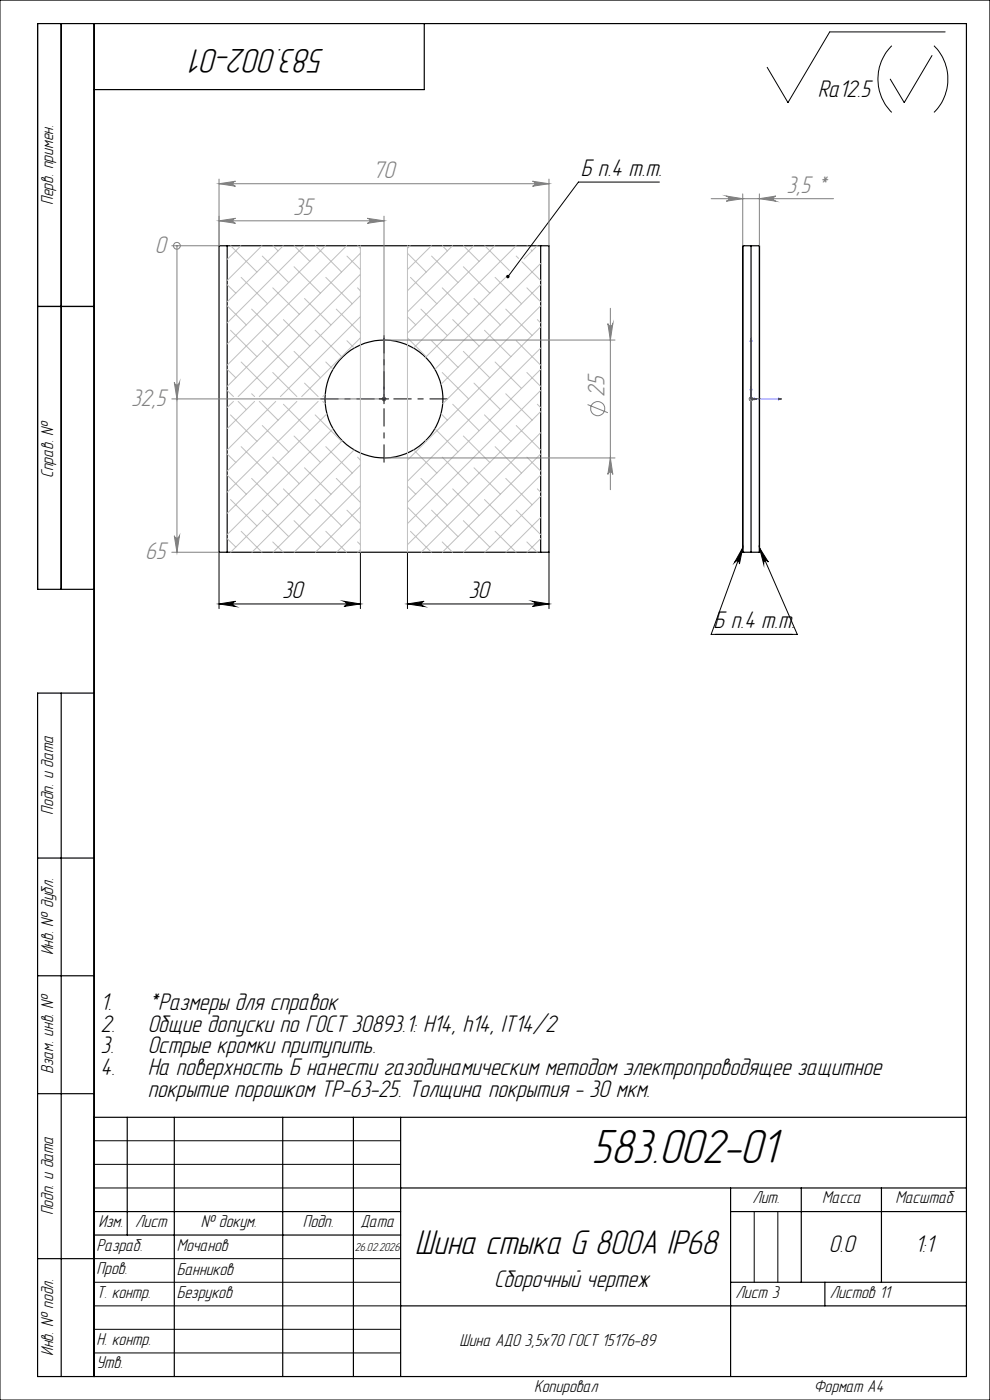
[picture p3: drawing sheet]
<svg xmlns="http://www.w3.org/2000/svg" width="210mm" height="297mm" viewBox="0 0 210 297" stroke-linecap="round" stroke-linejoin="round" font-family="sans-serif">
<g fill="none" stroke="#000" stroke-width=".25">
<path d="M13 5v120M20 5v287M90 5v14h-70M48.2 52.1h-1.7v65.1h1.7M48.2 52.1v65.1M48.2 52.1h66.5M114.7 52.1h1.8v65.1h-1.8M114.7 52.1v65.1M157.6 52.1h1.7M157.6 52.1h.1M157.6 52.1v65.1M159.3 52.1h1.8"/>
<path d="M159.3 52.1v65.1M161.1 52.1v65.1M8 65h12M48.2 117.2h66.5M157.6 117.2h1.7M157.6 117.2h.1M159.3 117.2h1.8M20 125h-12v-120h197v287h-197v-145h12M13 147v145M8 182h12M8 207h12M8 232h12"/>
<path d="M20 237h185M27 237v25M37 237v55M60 237v55M75 237v55M85 237v55M20 257h65M85 252h120M155 252v40M155 257h50M170 252v20M187 252v20"/>
<path d="M8 267h12M20 262h65M85 277h120M155 272h50M175 272v5"/>
<circle cx="81.4" cy="84.7" r="12.5"/>
</g>
<g fill="none" stroke="#808080" stroke-width=".21">
<path d="M46.5 39l3.5-.6a.53 .53 0 0 0-.6 .6 .53 .53 0 0 0 .6 .5zM46.5 38v14.1M46.5 39h70M113 38.4l3.5 .6-3.5 .5a.53 .53 0 0 0 .5-.5 .53 .53 0 0 0-.5-.6zM116.5 38v14.1M36.4 52.1h10M37.5 52.1h.1M37.5 52.1v65.1M46.5 46.8l3.5-.5a.53 .53 0 0 0-.6 .5 .53 .53 0 0 0 .6 .6zM46.5 46.8h35M77.9 46.3l3.6 .5-3.6 .6a.53 .53 0 0 0 .6-.6 .53 .53 0 0 0-.6-.5zM81.5 45.9v39.3"/>
<path d="M150.8 42.2h26M154.1 41.6l3.5 .6-3.5 .5a.55 .55 0 0 0 .5-.6 .55 .55 0 0 0-.5-.5zM157.6 41.1v11M161.1 42.2l3.5-.6a.55 .55 0 0 0-.5 .5 .55 .55 0 0 0 .5 .6zM161.1 41.1v11M81.5 72.1h49M128.9 68.6a.53 .53 0 0 0 .6 .6 .53 .53 0 0 0 .5-.6l-.5 3.5zM129.5 65.4v38.5M36.4 84.6h45.6M37 81.1a.55 .55 0 0 0 .5 .6 .55 .55 0 0 0 .6-.6l-.6 3.5zM81.1 84.3l.7 .7M81.5 97.2h49"/>
<path d="M81.8 84.3l-.7 .7M124.6 85.8l4.3 1.8M129.5 97.2l.5 3.4a.53 .53 0 0 0-.5-.5 .53 .53 0 0 0-.6 .5zM158.8 84.6h1M159 84.3l.7 .7M159.3 84.1v1.1M159.7 84.3l-.7 .7M36.4 117.2h10M37 113.7a.55 .55 0 0 0 .5 .5 .55 .55 0 0 0 .6-.5l-.6 3.5z"/>
<circle cx="37.5" cy="52.2" r=".73"/>
<circle cx="126.8" cy="86.7" r="1.51"/>
</g>
<g fill="none" stroke="#000" stroke-width=".21">
<path d="M0 0h210v297h-210zM189.2 9.7a10 10 0 0 0 0 14.1M197.7 11.8l-5.9 10-3-5M198.1 9.7a10 10 0 0 1 0 14.1M200.5 6.8h-24.5l-8.9 15-4.4-7.5M139.9 38.6h-17.2l-15 20.1M80.4 84.6h2M81.5 83.6v2.1M46.5 117.2v11.9M76.4 117.2v11.9M86.4 117.2v11.9M116.5 117.2v11.9"/>
<path d="M157.6 116.2l-.8 3.5a.54 .54 0 0 0-.3-.7 .54 .54 0 0 0-.7 .3zM157.6 116.2l-6.8 18.4h18.3l-8-18.4M161.1 116.2l1.9 3a.54 .54 0 0 0-.7-.2 .54 .54 0 0 0-.3 .7zM46.5 128.1l3.5-.5a.55 .55 0 0 0-.6 .5 .55 .55 0 0 0 .6 .6zM46.5 128.1h29.9M73 127.6l3.4 .5-3.4 .6a.55 .55 0 0 0 .5-.6 .55 .55 0 0 0-.5-.5zM86.4 128.1l3.6-.5a.55 .55 0 0 0-.6 .5 .55 .55 0 0 0 .6 .6zM86.4 128.1h30.1M113 127.6l3.5 .5-3.5 .6a.55 .55 0 0 0 .5-.6 .55 .55 0 0 0-.5-.5zM20 242h65M20 247h65M20 252h65"/>
<path d="M160 257v15M165 257v15M20 267h65M20 272h65M20 277h65M20 282h65M20 287h65"/>
</g>
<path d="M81.5 71.7v.7v-.7M81.5 71.7v12.9M159.3 71.7l.2 .7h-.4zM159.3 71.7v12.9h6.5M81.5 84.5v.3zM81.5 82.1v.6v-.6M81.5 84.6h.1M159.3 82.1l.2 .6h-.4zM159.9 84.5l.7 .1-.7 .2zM165.1 84.5l.7 .1-.7 .2z" fill="none" stroke="#00f" stroke-width=".21"/>
<path d="M79.5 84.6h-11.5M81.5 82.6v-11.5M81.5 86.6v11.5M83.5 84.6h11.5" fill="none" stroke="#000" stroke-width=".21" stroke-dasharray="15.2 1.3 1.3 1.3" stroke-dashoffset="11.4" stroke-linecap="butt"/>
<g fill="none" stroke="#c0c0c0" stroke-width=".21">
<path d="M48.9 52.1l5.6 5.6M51.1 52.1l-2.9 2.9M51.2 58.8l5.6 5.6M55.6 52.1l-7.4 7.4M55.6 54.3l5.6 5.6M57.9 52.1l1.1 1.1M60.1 52.1l-11.9 11.9M62.4 56.6l5.6 5.6M62.4 52.1l3.3 3.4M64.6 52.1l-16.4 16.4M66.9 52.1l5.6 5.6M69 52.1l-20.8 20.9"/>
<path d="M69.1 58.8l5.6 5.6M73.5 52.1l-25.3 25.4M73.6 54.3l2.8 2.9M75.9 52.1l.5 .6M76.4 52.1v65.1M76.4 53.7l-28.2 28.3M76.4 58.2l-25.9 25.9M86.4 52.1v65.1M86.4 53.7l4 4M87 52.1l-.6 .6M87.1 58.8l5.6 5.6M91.5 52.1l-5.1 5.1"/>
<path d="M91.5 54.3l5.7 5.6M93.8 52.1l1.1 1.1M96 52.1l-9.6 9.6M98.3 56.6l5.6 5.6M98.3 52.1l3.3 3.4M100.5 52.1l-14.1 14.1M102.8 52.1l5.3 5.3M105 52.1l-18.6 18.6M105 58.8l5.6 5.6M107.5 58.6l-17.2 17.2M109.5 52.1l-21.8 21.7M109.5 54.3l.5 .5"/>
<path d="M110.7 55.5l4 4M111.8 52.1l.1 .1M112.6 53l.3 .2M113.9 52.1l-2.7 2.8M114.7 55.9l-22.4 22.4M48.2 78.3l1.8 1.8M48.2 64.9l4 4M48.2 60.4l1.8 1.8M48.9 70.1l5.6 5.6M51.2 76.8l5.6 5.6M53.4 65.6l5.6 5.6M55.6 72.3l5.6 5.6"/>
<path d="M57.9 79l5.1 5.1M57.9 61.1l5.6 5.6M60.1 67.8l5.6 5.6M62.4 74.5l5.6 5.6M64.6 63.3l5.6 5.6M66.9 70.1l5.6 5.6M69.1 76.8l1.6 1.5M71.3 65.6l5.1 5.1M73.6 72.3l1.5 1.5M75.8 61.1l.6 .6M76.4 62.7l-21.4 21.4M76.4 67.2l-16.9 16.9"/>
<path d="M76.4 71.7l-12.4 12.4M86.4 71.7l4 4M86.4 67.2l1.8 1.7M89.3 65.6l5.6 5.6M91.5 72.3l5.7 5.6M93.8 79l5.6 5.6M93.8 61.1l5.6 5.6M96 67.8l5.6 5.6M98.3 74.5l5.6 5.6M100.5 63.3l5.7 5.6M102.8 70.1l5.6 5.6M105 76.8l5.6 5.6"/>
<path d="M107.3 65.6l5.6 5.6M109.5 72.3l5.2 5.2M111.8 79l2.9 3M111.8 61.1l2.9 2.9M114 67.8l.7 .7M114.7 64.9l-20.8 20.8M114.7 69.4l-28.3 28.2M114.7 73.8l-28.3 28.3M114.7 78.3l-28.3 28.3M114.7 60.4l-21.1 21.1M48.2 96.3l1.8 1.8M48.2 82.8l1.3 1.3"/>
<path d="M48.9 88l5.6 5.6M49.5 85.2l-1.3 1.3M50.5 85.2l1.7 1.7M51.2 94.8l5.6 5.6M53.4 83.5l.6 .6M54 85.2l-5.8 5.7M55 85.2l4 3.9M55.6 90.3l5.6 5.6M57.9 97l5.6 5.6M58.5 85.2l-10.3 10.3M60.1 85.8l5.6 5.6M62.4 92.5l5.6 5.6"/>
<path d="M63 85.2l-14.8 14.7M64.6 99.2l5.6 5.6M64.6 81.3l2.9 2.8M66.9 88l5.6 5.6M67.5 85.2l-19.3 19.2M68.5 85.2l.5 .5M69 83.6l-.5 .5M69.1 94.8l5.6 5.6M69.4 87.8l-21.2 21.1M70.7 90.9l-22.5 22.5M72.6 93.5l-23.7 23.7M75.1 95.4l-21.7 21.8"/>
<path d="M75.8 97l.6 .6M76.4 98.6l-18.5 18.6M87.7 95.4l5 5M90.3 93.5l.1 .1M92.3 90.9l4.9 5M93.6 87.8l1.3 1.3M93.8 97l5.6 5.6M96 85.8l5.6 5.6M98.3 92.5l5.6 5.6M100.5 99.2l5.7 5.6M100.5 81.3l5.7 5.6M102.8 88l5.6 5.6"/>
<path d="M105 94.8l5.6 5.6M107.3 83.5l5.6 5.6M109.5 90.3l5.2 5.2M111.8 97l2.9 2.9M114 85.8l.7 .7M114.7 82.8l-28.3 28.3M114.7 87.3l-28.3 28.3M114.7 91.8l-25.3 25.4M114.7 96.3l-20.9 20.9M48.2 114.3l1.8 1.8M48.2 100.8l4 4M48.9 106l5.6 5.6"/>
<path d="M51.2 112.7l4.4 4.5M53.4 101.5l5.6 5.6M55.6 108.2l5.6 5.6M57.9 115l2.2 2.2M60.1 103.7l5.6 5.7M62.4 110.5l5.6 5.6M66.9 106l5.6 5.6M69.1 112.7l4.4 4.5M71.3 101.5l5.1 5.1M73.6 108.2l2.8 2.9M75.8 115l.6 .6M76.4 103.1l-14 14.1"/>
<path d="M76.4 107.6l-9.5 9.6M76.4 112.1l-5 5.1M76.4 116.6l-.5 .6M86.4 107.6l4 4M86.4 103.1l1.8 1.7M87.1 112.7l4.4 4.5M89.3 101.5l5.6 5.6M91.5 108.2l5.7 5.6M93.8 115l2.2 2.2M96 103.7l5.6 5.7M98.3 110.5l5.6 5.6M102.8 106l5.6 5.6"/>
<path d="M105 112.7l4.5 4.5M107.3 101.5l5.6 5.6M109.5 108.2l5.2 5.2M111.8 115l2.1 2.2M114 103.7l.7 .7M114.7 100.8l-16.4 16.4M114.7 105.3l-11.9 11.9M114.7 109.8l-7.4 7.4M114.7 114.3l-2.9 2.9"/>
</g>
<g fill="#000">
<path d="M46.5 128.1l3.5-.5a.55 .55 0 0 0-.6 .5 .55 .55 0 0 0 .6 .6zM73 127.6l3.4 .5-3.4 .6a.55 .55 0 0 0 .5-.6 .55 .55 0 0 0-.5-.5z"/>
<path d="M86.4 128.1l3.6-.5a.55 .55 0 0 0-.6 .5 .55 .55 0 0 0 .6 .6zM113 127.6l3.5 .5-3.5 .6a.55 .55 0 0 0 .5-.6 .55 .55 0 0 0-.5-.5z"/>
</g>
<path d="M37 81.1a.55 .55 0 0 0 .5 .6 .55 .55 0 0 0 .6-.6l-.6 3.5zM37 113.7a.55 .55 0 0 0 .5 .5 .55 .55 0 0 0 .6-.5l-.6 3.5z" fill="#808080"/>
<g fill="#00f">
<path d="M81.5 84.5v.3zM81.5 71.7v.7z"/>
<path d="M165.1 84.5l.7 .1-.7 .2zM159.3 71.7l.2 .7h-.4zM159.9 84.5l.7 .1-.7 .2zM159.3 82.1l.2 .6h-.4z"/>
<path d="M81.5 84.5v.3zM81.5 82.1v.6z"/>
</g>
<path d="M107.5 58.4l-.1 .3 .1 .3 .2-.3-.2 .3a.37 .37 0 0 0 .5-.1 .37 .37 0 0 0 0-.5 .37 .37 0 0 0-.5 0zM161.1 116.2l1.9 3a.54 .54 0 0 0-.7-.2 .54 .54 0 0 0-.3 .7zM157.6 116.2l-.8 3.5a.54 .54 0 0 0-.3-.7 .54 .54 0 0 0-.7 .3z" fill="#000"/>
<g fill="#808080">
<path d="M77.9 46.3l3.6 .5-3.6 .6a.53 .53 0 0 0 .6-.6 .53 .53 0 0 0-.6-.5zM46.5 46.8l3.5-.5a.53 .53 0 0 0-.6 .5 .53 .53 0 0 0 .6 .6z"/>
<path d="M46.5 39l3.5-.6a.53 .53 0 0 0-.6 .6 .53 .53 0 0 0 .6 .5zM113 38.4l3.5 .6-3.5 .5a.53 .53 0 0 0 .5-.5 .53 .53 0 0 0-.5-.6zM154.1 41.6l3.5 .6-3.5 .5a.55 .55 0 0 0 .5-.6 .55 .55 0 0 0-.5-.5zM161.1 42.2l3.5-.6a.55 .55 0 0 0-.5 .5 .55 .55 0 0 0 .5 .6z"/>
<path d="M128.9 68.6a.53 .53 0 0 0 .6 .6 .53 .53 0 0 0 .5-.6l-.5 3.5zM129.5 97.2l.5 3.4a.53 .53 0 0 0-.5-.5 .53 .53 0 0 0-.6 .5z"/>
</g>
<text font-size="10.5" x="125.5" y="246.7">583.002-01</text>
<g font-size="7.5">
<text x="68.9" y="10.5" transform="rotate(-180 68.9 10.5)">583.002-01</text>
<text x="88" y="266.1">Шина стыка G 800A IP68</text>
</g>
<g font-size="5.3">
<text x="173.5" y="20.5">Ra12.5</text>
<text x="123.2" y="37.3">Б п.4 т.т.</text>
<text x="59.9" y="126.9">30</text>
<text x="99.4" y="126.9">30</text>
<text x="151.4" y="133.3">Б п.4 т.т.</text>
<text x="21.3" y="214.2">1.</text>
<text x="31.3" y="214.2">*Размеры для справок</text>
<text x="21.3" y="218.8">2.</text>
<text x="31.3" y="218.8">Общие допуски по ГОСТ 30893.1: H14, h14, IT14/2</text>
<text x="21.3" y="223.5">3.</text>
<text x="31.3" y="223.5">Острые кромки притупить.</text>
<text x="21.3" y="228.1">4.</text>
<text x="31.3" y="232.7">покрытие порошком ТР-63-25. Толщина покрытия - 30 мкм.</text>
<text x="31.3" y="228.1">На поверхность Б нанести газодинамическим методом электропроводящее защитное</text>
<text x="175.8" y="265.6">0.0</text>
<text x="194.2" y="265.6">1:1</text>
<text x="104.8" y="273.1">Сборочный чертеж</text>
</g>
<g font-size="5.3" fill="#808080">
<text x="79.1" y="37.7">70</text>
<text x="166.8" y="40.9">3,5 *</text>
<text x="62.2" y="45.6">35</text>
<text x="32.8" y="53.6">0</text>
<text x="27.8" y="86.1">32,5</text>
<text x="128.2" y="84.2" transform="rotate(-90 128.2 84.2)">25</text>
<text x="30.8" y="118.6">65</text>
</g>
<g font-size="3.8">
<text x="11.3" y="43.5" transform="rotate(-90 11.3 43.5)">Перв. примен.</text>
<text x="11.3" y="101.4" transform="rotate(-90 11.3 101.4)">Справ. №</text>
<text x="11.3" y="172.8" transform="rotate(-90 11.3 172.8)">Подп. и дата</text>
<text x="11.3" y="202.7" transform="rotate(-90 11.3 202.7)">Инв. № дубл.</text>
<text x="11.3" y="227.8" transform="rotate(-90 11.3 227.8)">Взам. инв. №</text>
<text x="11.3" y="257.8" transform="rotate(-90 11.3 257.8)">Подп. и дата</text>
<text x="159.6" y="255.3">Лит.</text>
<text x="174.4" y="255.3">Масса</text>
<text x="189.9" y="255.3">Масштаб</text>
<text x="20.9" y="260.3">Изм.</text>
<text x="28.7" y="260.3">Лист</text>
<text x="42.6" y="260.3">№ докум.</text>
<text x="64.2" y="260.3">Подп.</text>
<text x="76.5" y="260.3">Дата</text>
<text x="20.5" y="265.3">Разраб.</text>
<text x="37.5" y="265.3">Мочанов</text>
<text x="20.5" y="275.3">Т. контр.</text>
<text x="20.5" y="270.3">Пров.</text>
<text x="37.5" y="270.4">Банников</text>
<text x="37.5" y="275.4">Безруков</text>
<text x="156" y="275.3">Лист 3</text>
<text x="176" y="275.3">Листов 11</text>
<text x="11.3" y="287.7" transform="rotate(-90 11.3 287.7)">Инв. № подл.</text>
<text x="20.5" y="285.3">Н. контр.</text>
<text x="97.5" y="285.5">Шина АДО 3,5х70 ГОСТ 15176-89</text>
<text x="20.5" y="290.3">Утв.</text>
<text x="113.3" y="295.3">Копировал</text>
<text x="172.6" y="295.3">Формат А4</text>
</g>
<text font-size="2.6" x="75.3" y="265.4">26.02.2026</text>
</svg>
